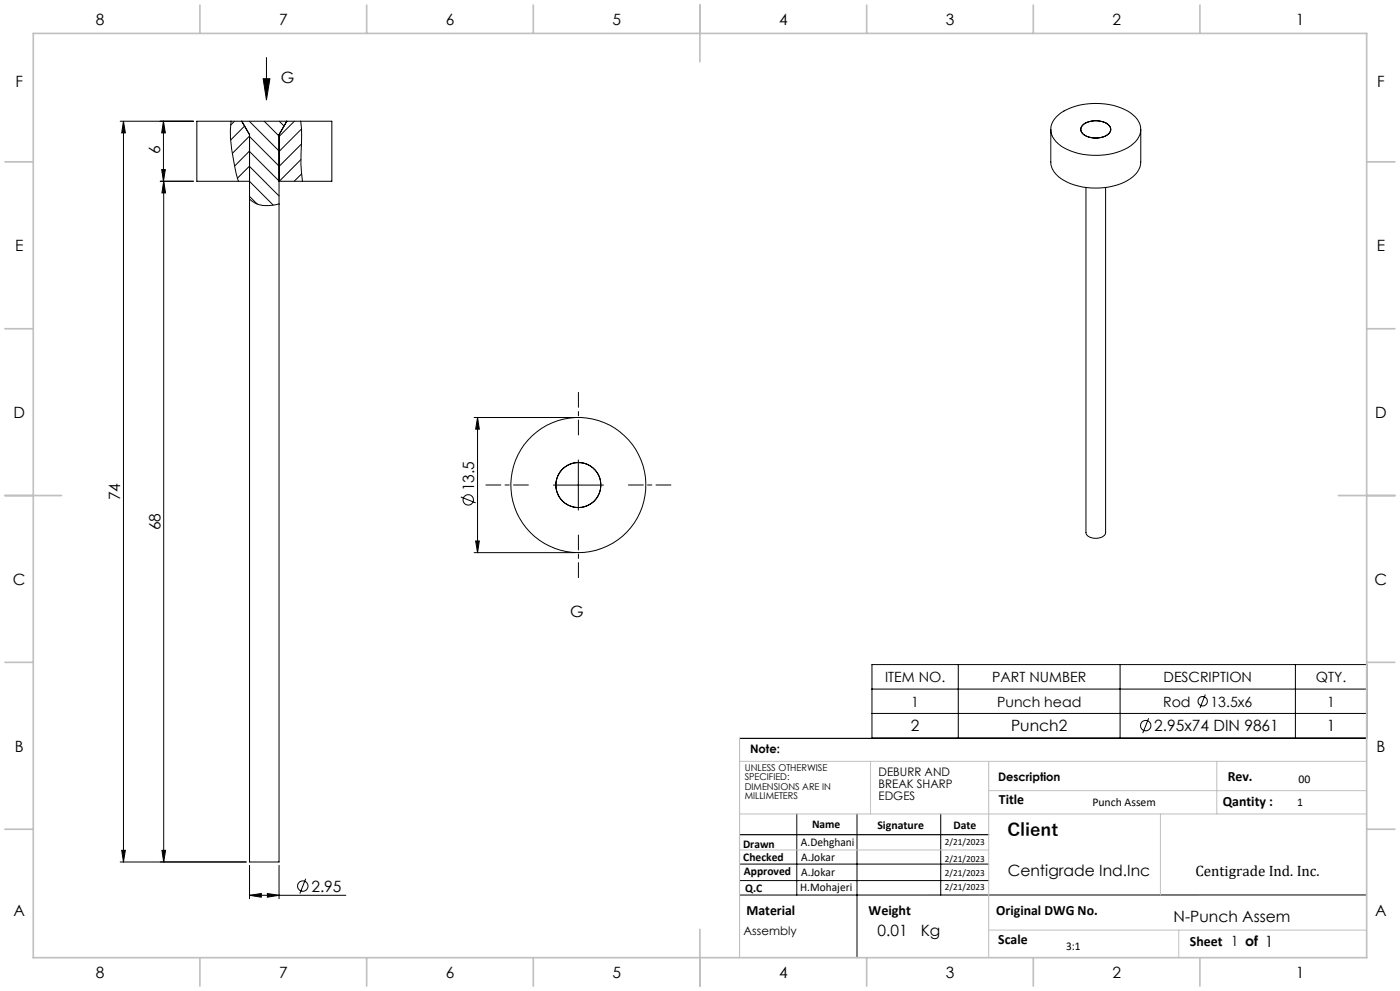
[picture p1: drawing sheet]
<svg xmlns="http://www.w3.org/2000/svg" width="420mm" height="297mm" viewBox="0 0 420 297" stroke-linecap="round" stroke-linejoin="round" font-family="sans-serif">
<g fill="none" stroke="#000" stroke-width=".3">
<path d="M79.9 17.2v12.7M36.1 36.3h21.9M37 36.3l.6 3.5h-1.1zM37 36.3v222M49 36.3l.6 3.5h-1.1zM49 36.3v18M69.3 36.3h-10.2v18h12.4M69.3 36.3h20.9M69.3 36.3a49.1 49.1 0 0 0 2.2 18M70.3 36.3l-1.1 1.2M72.5 36.3l2.4 4.1v217.9h8.8v-217.9l2.3-4.1M73.4 37.8l-4.2 4.2"/>
<path d="M74.8 36.3l8.9 9M79 23.6h2l-1.1 6.3zM79.3 36.3l4.4 4.5M83.8 36.3l1.4 1.5M88.3 36.3l-4.6 4.6M90.2 36.3h9.4v18h-8.9M90.2 36.3a49.1 49.1 0 0 1 .1 9.7v3.2l.4 5.1M90.5 38.7l-6.8 6.7M315.2 38.8v9.8a7.1 7.1 0 0 0 5 6 20.8 20.8 0 0 0 19-1.1 6.3 6.3 0 0 0 3-4.9v-9.8M316.8 35.1a17.9 17.9 0 0 1 14.6-4 14.3 14.3 0 0 1 9.8 4.7 5.4 5.4 0 0 1-2 7.9 20.7 20.7 0 0 1-20.9 0 5.4 5.4 0 0 1-2-7.9zM324.7 37.7a6.1 6.1 0 0 1 8.3 .3 2.25 2.25 0 0 1-2 3 6.3 6.3 0 0 1-6.4-1.2 1.61 1.61 0 0 1 .1-2.1zM325.2 37.2a6.5 6.5 0 0 1 7.6 .5 2.02 2.02 0 0 1-1.3 3.1 6.3 6.3 0 0 1-7-1.1 1.78 1.78 0 0 1 .7-2.5z"/>
<path d="M48 54.3h10M48.5 50.8h1.1l-.6 3.5zM49.1 54.3v204M49.1 54.3l.6 3.5h-1.1zM71.5 54.3h3.4M74.9 40.8l-5.2 5.2M74.9 45.3l-4.5 4.4M74.9 49.8l-3.7 3.6M74.9 54.3h-.1M74.9 58.9l2.3 2.3M74.9 54.4l7.1 7.1M74.9 49.9l8.8 8.8"/>
<path d="M74.9 45.4l8.8 8.9M74.9 40.9l8.8 8.9M74.9 59.7a8.8 8.8 0 0 0 8.8 1.4M83.7 54.3h7M90.3 47.8l-6.5 6.5M90.4 43.2l-6.7 6.7M90.5 52.1l-2.2 2.2M325.8 56.2v103.4a3.2 3.2 0 0 0 4.3 1.5l1.3-.7 .3-.7v-103.5M142.2 125.1h30.3M143.3 125.1l.5 3.5h-1.1zM143.3 125.1v40.5M173.5 137.9v15"/>
<path d="M138.3 148.9l4.4 1.8M166 145.4h15M142.2 165.6h30.3M142.7 162.1h1.1l-.5 3.5zM261.6 199.2h148.4v22h-148.4zM287.5 199.2v22M336 199.2v22M388.6 199.2v22M261.6 206.5h148.4M261.6 213.8h148.4M344.6 215.3l-1.8 4.4M361.6 208.1l-1.6 4.1"/>
<path d="M36.1 258.3h37.8M36.5 254.8h1.1l-.6 3.5zM48.6 254.8h1.1l-.6 3.5zM74.9 259.3v10M83.7 259.3v10M221.9 259h74.7M239 243.9v24.3M257.1 243.9v43.1M282.2 243.9v24.3M74.9 268.3l3.5-.5v1.1zM74.9 268.3h28.9M80.2 267.8l3.5 .5-3.5 .6z"/>
<path d="M91.7 263.3l-1.7 4.5M221.9 263.9h74.7M410 268.2h-188.1"/>
<circle cx="140.5" cy="149.8" r="1.55"/>
<circle cx="173.5" cy="145.4" r="20.2"/>
<circle cx="173.5" cy="145.4" r="6.7"/>
<circle cx="343.7" cy="217.5" r="1.55"/>
<circle cx="360.8" cy="210.2" r="1.41"/>
<circle cx="90.8" cy="265.6" r="1.55"/>
</g>
<path d="M173.5 130.4v-12.8M158.5 145.4h-12.7M188.5 145.4h12.8M173.5 160.4v12.7" fill="none" stroke="#000" stroke-width=".3" stroke-dasharray="15.2 1.3 1.3 1.3" stroke-dashoffset="10.8"/>
<path d="M221.9 221.3h188.1M221.9 250.2h74.7" fill="none" stroke="#000" stroke-width=".35"/>
<path d="M221.9 228.2h188.1M261.2 228.2v15.7M296.6 228.2v58.8M296.6 237h113.4M365.1 228.2v15.7M221.9 243.9h188.1M221.9 254.7h74.7M348.1 243.9v24.3M296.6 278.8h113.4M353.6 278.8v8.2" fill="none" stroke="#c0c0c0" stroke-width=".3"/>
<path d="M221.9 221.3v65.7" fill="none" stroke="#c0c0c0" stroke-width=".35"/>
<g fill="none" stroke="#c0c0c0" stroke-width=".5">
<path d="M10 10h400v277h-400zM60 1.5v8.5M110 1.5v8.5M160 1.5v8.5M210 1.5v17M260 1.5v8.5M310 1.5v8.5M360 1.5v8.5M1.5 48.5h8.5M410 48.5h8.5M1.5 98.5h8.5M410 98.5h8.5"/>
<path d="M1.5 148.5h17M401.5 148.5h17M1.5 198.5h8.5M410 198.5h8.5M1.5 248.5h8.5M410 248.5h8.5M210 278.5v17M60 287v8.5M110 287v8.5M160 287v8.5M260 287v8.5M310 287v8.5"/>
<path d="M360 287v8.5"/>
</g>
<g fill="#000">
<path d="M79 23.6h2l-1.1 6.3z"/>
<path d="M49 36.3l.6 3.5h-1.1zM48.5 50.8h1.1l-.6 3.5zM37 36.3l.6 3.5h-1.1zM36.5 254.8h1.1l-.6 3.5zM143.3 125.1l.5 3.5h-1.1zM142.7 162.1h1.1l-.5 3.5z"/>
<path d="M48.6 254.8h1.1l-.6 3.5zM49.1 54.3l.6 3.5h-1.1z"/>
<path d="M74.9 268.3l3.5-.5v1.1zM80.2 267.8l3.5 .5-3.5 .6z"/>
</g>
<text font-size="5.3" x="302.2" y="250.7">Client</text>
<g font-size="4.7">
<text x="28.7" y="7.6">8</text>
<text x="83.7" y="7.6">7</text>
<text x="133.7" y="7.6">6</text>
<text x="183.7" y="7.6">5</text>
<text x="233.7" y="7.6">4</text>
<text x="283.7" y="7.6">3</text>
<text x="333.7" y="7.6">2</text>
<text x="388.7" y="7.6">1</text>
<text x="4.6" y="26.1">F</text>
<text x="84.3" y="24.8">G</text>
<text x="413.1" y="26.1">F</text>
<text x="48.1" y="46.3" transform="rotate(-90 48.1 46.3)">6</text>
<text x="4.5" y="75.3">E</text>
<text x="413" y="75.3">E</text>
<text x="4" y="125.3">D</text>
<text x="412.5" y="125.3">D</text>
<text x="36.1" y="149.9" transform="rotate(-90 36.1 149.9)">74</text>
<text x="142.2" y="147.2" transform="rotate(-90 142.2 147.2)">13.5</text>
<text x="48.1" y="158.9" transform="rotate(-90 48.1 158.9)">68</text>
<text x="3.9" y="175.3">C</text>
<text x="412.4" y="175.3">C</text>
<text x="171.1" y="184.9">G</text>
<text x="273.3" y="219.2">2</text>
<text x="303.3" y="219.2">Punch2</text>
<text x="346.3" y="219.2">2.95x74 DIN 9861</text>
<text x="398.1" y="219.2">1</text>
<text x="4.4" y="225.3">B</text>
<text x="412.9" y="225.3">B</text>
<text x="302.3" y="262.6">Centigrade Ind.Inc</text>
<text x="93.4" y="267.2">2.95</text>
<text x="4" y="274.6">A</text>
<text x="412.5" y="274.6">A</text>
<text x="263.3" y="280.5">0.01</text>
<text x="276.2" y="280.5">Kg</text>
<text x="352.1" y="276.4">N-Punch Assem</text>
<text x="28.7" y="293.1">8</text>
<text x="83.7" y="293.1">7</text>
<text x="133.7" y="293.1">6</text>
<text x="183.7" y="293.1">5</text>
<text x="233.7" y="293.1">4</text>
<text x="283.7" y="293.1">3</text>
<text x="333.7" y="293.1">2</text>
<text x="388.7" y="293.1">1</text>
</g>
<text font-size="4.5" x="358.6" y="262.6">Centigrade Ind. Inc.</text>
<g font-size="4.2">
<text x="265.5" y="204.3">ITEM NO.</text>
<text x="297.6" y="204.3">PART NUMBER</text>
<text x="349.1" y="204.3">DESCRIPTION</text>
<text x="394.8" y="204.3">QTY.</text>
<text x="273.4" y="211.7">1</text>
<text x="299.1" y="211.7">Punch head</text>
<text x="348.9" y="211.7">Rod</text>
<text x="363.2" y="211.7">13.5x6</text>
<text x="398.2" y="211.7">1</text>
<text x="368.3" y="234.1">Rev.</text>
<text x="299.7" y="240.9">Title</text>
<text x="366.8" y="241.6">Qantity :</text>
<text x="223.9" y="274.2">Material</text>
<text x="260.6" y="274.2">Weight</text>
<text x="298.9" y="274.2">Original DWG No.</text>
<text x="299.5" y="282.8">Scale</text>
<text x="357" y="283.6">Sheet 1 of 1</text>
</g>
<g font-size="3.5">
<text x="225" y="225.7">Note:</text>
<text x="263.6" y="232.6">DEBURR AND</text>
<text x="263.6" y="236.1">BREAK SHARP</text>
<text x="263.6" y="239.7">EDGES</text>
<text x="299.4" y="234.1">Description</text>
<text x="389.6" y="234.7">00</text>
<text x="327.7" y="241.6">Punch Assem</text>
<text x="389.2" y="241.6">1</text>
<text x="243.6" y="248.1">Name</text>
<text x="263.2" y="248.5">Signature</text>
<text x="286" y="248.5">Date</text>
<text x="222.9" y="254">Drawn</text>
<text x="240.3" y="253.6">A.Dehghani</text>
<text x="240.4" y="257.9">A.Jokar</text>
<text x="223" y="258.1">Checked</text>
<text x="223.2" y="262.1">Approved</text>
<text x="240.4" y="262.4">A.Jokar</text>
<text x="223.6" y="267.4">Q.C</text>
<text x="240.1" y="267.1">H.Mohajeri</text>
<text x="223.1" y="280.2">Assembly</text>
<text x="319.8" y="284.6">3:1</text>
</g>
<g font-size="2.8">
<text x="223.4" y="231">UNLESS OTHERWISE</text>
<text x="223.4" y="233.8">SPECIFIED:</text>
<text x="223.4" y="236.7">DIMENSIONS ARE IN</text>
<text x="223.4" y="239.5">MILLIMETERS</text>
<text x="283.5" y="253.2">2/21/2023</text>
<text x="283.5" y="258.4">2/21/2023</text>
<text x="283.5" y="262.7">2/21/2023</text>
<text x="283.5" y="266.6">2/21/2023</text>
</g>
</svg>
